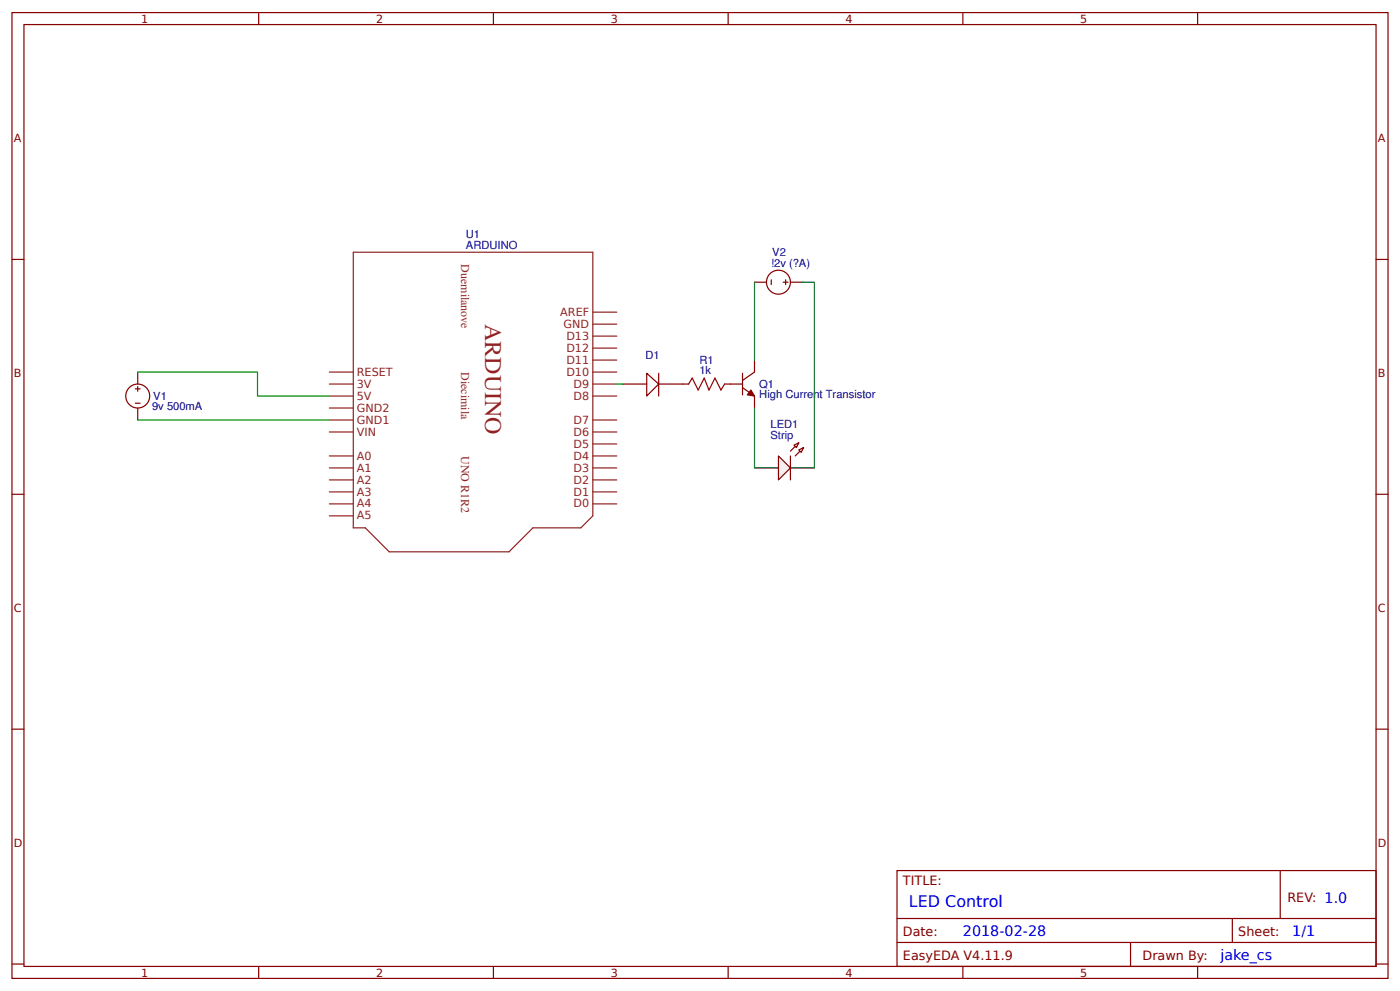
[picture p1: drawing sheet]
<svg xmlns="http://www.w3.org/2000/svg" width="309mm" height="219mm" viewBox="0 0 309 219" stroke-linecap="round" stroke-linejoin="round" font-family="sans-serif">
<g fill="none" stroke="#800" stroke-width=".26">
<path d="M2.6 2.8h304.1v213.2h-304.1zM5.3 5.4h298.7v208h-298.7zM57.1 2.8v2.6M109 2.8v2.6M160.9 2.8v2.6M212.7 2.8v2.6M264.6 2.8v2.6M2.6 57.3h2.7M304 57.3h2.7M166.7 79.5v2.7l-2.7 1.8M29.9 85.9h1.1M29.9 89h1.1"/>
<path d="M30.4 82.2v2.6M30.4 85.3v1.1M30.4 90.1v2.6M161.4 84.8h2.6M164 85.6l2.7 1.8v2.7M164 82.4v4.8M2.6 109.1h2.7M304 109.1h2.7M2.6 161h2.7M304 161h2.7M198.2 192.2h105.8v21.2h-105.8zM282.8 192.2v10.6"/>
<path d="M2.6 212.9h2.7M57.1 213.4v2.6M109 213.4v2.6M160.9 213.4v2.6M198.2 202.8h105.8M198.2 208.1h105.8M212.7 213.4v2.6M249.8 208.1v5.3M264.6 213.4v2.6M272.3 202.8v5.3M304 212.9h2.7"/>
<circle cx="30.4" cy="87.4" r="2.65"/>
</g>
<g fill="none" stroke="#8d2323" stroke-width=".26">
<path d="M78.1 55.7h52.9v58.2l-2.7 2.6h-10.6l-5.3 5.3h-26.4l-5.3-5.3h-2.6zM131 79.5h5.3M131 76.9h5.3M131 74.2h5.3M131 71.6h5.3M131 68.9h5.3M72.8 95.4h5.3M72.8 92.7h5.3M72.8 87.4h5.3M72.8 84.8h5.3M72.8 82.2h5.3M72.8 90.1h5.3"/>
<path d="M131 98h5.3M131 95.4h5.3M131 92.7h5.3M131 87.4h5.3M131 84.8h5.3M131 82.2h5.3M72.8 111.3h5.3M72.8 108.6h5.3M72.8 106h5.3M72.8 103.3h5.3M72.8 100.7h5.3M72.8 113.9h5.3"/>
<path d="M131 111.3h5.3M131 108.6h5.3M131 106h5.3M131 103.3h5.3M131 100.7h5.3"/>
</g>
<path d="M30.4 82.2h26.5v5.2h15.9M30.4 92.7h42.4" fill="none" stroke="#080" stroke-width=".26"/>
<path d="M165.9 86.1l.8 1.3-1.6-.2z" fill="#800" stroke="#800" stroke-width=".26"/>
<path d="M142.9 82.4l2.6 2.4-2.6 2.6z" fill="#fefefe" stroke="#800" stroke-width=".26"/>
<path d="M137.6 84.8h5.3M145.5 82.4v5M145.5 84.8h5.3" fill="none" stroke="#800" stroke-width=".26"/>
<path d="M136.3 84.8h1.3" fill="none" stroke="#080" stroke-width=".26"/>
<path d="M166.7 103.3h5.3M174.6 103.3h5.3" fill="none" stroke="#000" stroke-width=".26"/>
<path d="M172 100.7l2.6 2.6-2.6 2.7z" fill="#efefef" stroke="#800" stroke-width=".26"/>
<path d="M176.5 97.8l-1.9 1.8M177.5 98.8l-1.8 1.9" fill="none" stroke="#800" stroke-width=".26"/>
<g fill="#efefef" stroke="#800" stroke-width=".26">
<path d="M176.5 99.4l1-.6-.5 1.1z"/>
<path d="M175.4 98.3l1.1-.5-.6 1z"/>
</g>
<g fill="none" stroke="#800" stroke-width=".26">
<path d="M166.7 62.3h2.6M170.4 61.8v1M173 62.3h1.1M173.6 61.8v1M174.6 62.3h2.7M150.8 84.8h1.3M160.1 84.8h1.3M174.6 100.7v5.3"/>
<circle cx="172" cy="62.3" r="2.65"/>
</g>
<path d="M166.7 62.3v17.2M177.3 62.3h2.6v41M166.7 90.1v13.2" fill="none" stroke="#080" stroke-width=".26"/>
<path d="M152.1 84.8l.8-1.3 1.4 2.6 1.3-2.6 1 2.6 1.4-2.6 1.3 2.6 .8-1.3" fill="none" stroke="#a00000" stroke-width=".26"/>
<text font-size="5.3" fill="#8d2323" x="107.2" y="71.6" transform="rotate(90 107.2 71.6)">ARDUINO</text>
<text font-size="3.5" fill="#00f" x="200.8" y="200.2">LED Control</text>
<g font-size="3.2" fill="#00f">
<text x="212.7" y="206.8">2018-02-28</text>
<text x="285.5" y="206.8">1/1</text>
<text x="269.6" y="212.1">jake_cs</text>
</g>
<g font-size="2.8" fill="#800">
<text x="199.5" y="195.4">TITLE:</text>
<text x="284.4" y="199.1">REV: 1.0</text>
<text x="199.5" y="206.8">Date:</text>
<text x="273.6" y="206.8">Sheet:</text>
<text x="199.5" y="212.1">EasyEDA V4.11.9</text>
<text x="252.4" y="212.1">Drawn By:</text>
</g>
<g font-size="2.6" fill="#8d2323">
<text x="101.9" y="58.3" transform="rotate(90 101.9 58.3)">Duemilanove</text>
<text x="101.9" y="82.2" transform="rotate(90 101.9 82.2)">Diecimila</text>
<text x="101.9" y="100.7" transform="rotate(90 101.9 100.7)">UNO R1R2</text>
</g>
<g font-size="2.5" fill="#800">
<text x="31.2" y="5">1</text>
<text x="83.1" y="5">2</text>
<text x="134.9" y="5">3</text>
<text x="186.8" y="5">4</text>
<text x="238.7" y="5">5</text>
<text x="3" y="31.4">A</text>
<text x="304.4" y="31.4">A</text>
<text x="3" y="83.2">B</text>
<text x="304.4" y="83.2">B</text>
<text x="3" y="135.1">C</text>
<text x="304.4" y="135.1">C</text>
<text x="3" y="186.9">D</text>
<text x="304.4" y="186.9">D</text>
<text x="31.2" y="215.6">1</text>
<text x="83.1" y="215.6">2</text>
<text x="134.9" y="215.6">3</text>
<text x="186.8" y="215.6">4</text>
<text x="238.7" y="215.6">5</text>
</g>
<g font-size="2.5" fill="#000080">
<text x="102.9" y="52.5">U1</text>
<text x="102.9" y="54.9">ARDUINO</text>
<text x="170.3" y="58.9">!2v (?A)</text>
<text x="170.6" y="56.5">V2</text>
<text x="142.6" y="79.2">D1</text>
<text x="154.5" y="82.7">1k</text>
<text x="154.5" y="80.3">R1</text>
<text x="33.9" y="88.2">V1</text>
<text x="167.7" y="88">High Current Transistor</text>
<text x="167.7" y="85.6">Q1</text>
<text x="33.6" y="90.6">9v 500mA</text>
<text x="170.2" y="94.6">LED1</text>
<text x="170.2" y="97">Strip</text>
</g>
<g font-size="2.5" fill="#8d2323">
<text x="123.8" y="69.7">AREF</text>
<text x="124.5" y="72.4">GND</text>
<text x="125.1" y="77.7">D12</text>
<text x="125.1" y="75">D13</text>
<text x="78.8" y="82.9">RESET</text>
<text x="125.1" y="82.9">D10</text>
<text x="125.1" y="80.3">D11</text>
<text x="78.8" y="88.2">5V</text>
<text x="78.8" y="85.6">3V</text>
<text x="126.7" y="88.2">D8</text>
<text x="126.7" y="85.6">D9</text>
<text x="78.8" y="93.5">GND1</text>
<text x="78.8" y="90.9">GND2</text>
<text x="126.7" y="93.5">D7</text>
<text x="78.8" y="101.5">A0</text>
<text x="78.8" y="96.2">VIN</text>
<text x="126.7" y="101.5">D4</text>
<text x="126.7" y="98.8">D5</text>
<text x="126.7" y="96.2">D6</text>
<text x="78.8" y="106.8">A2</text>
<text x="78.8" y="104.1">A1</text>
<text x="126.7" y="106.8">D2</text>
<text x="126.7" y="104.1">D3</text>
<text x="78.8" y="112.1">A4</text>
<text x="78.8" y="109.4">A3</text>
<text x="126.7" y="112.1">D0</text>
<text x="126.7" y="109.4">D1</text>
<text x="78.8" y="114.7">A5</text>
</g>
</svg>
